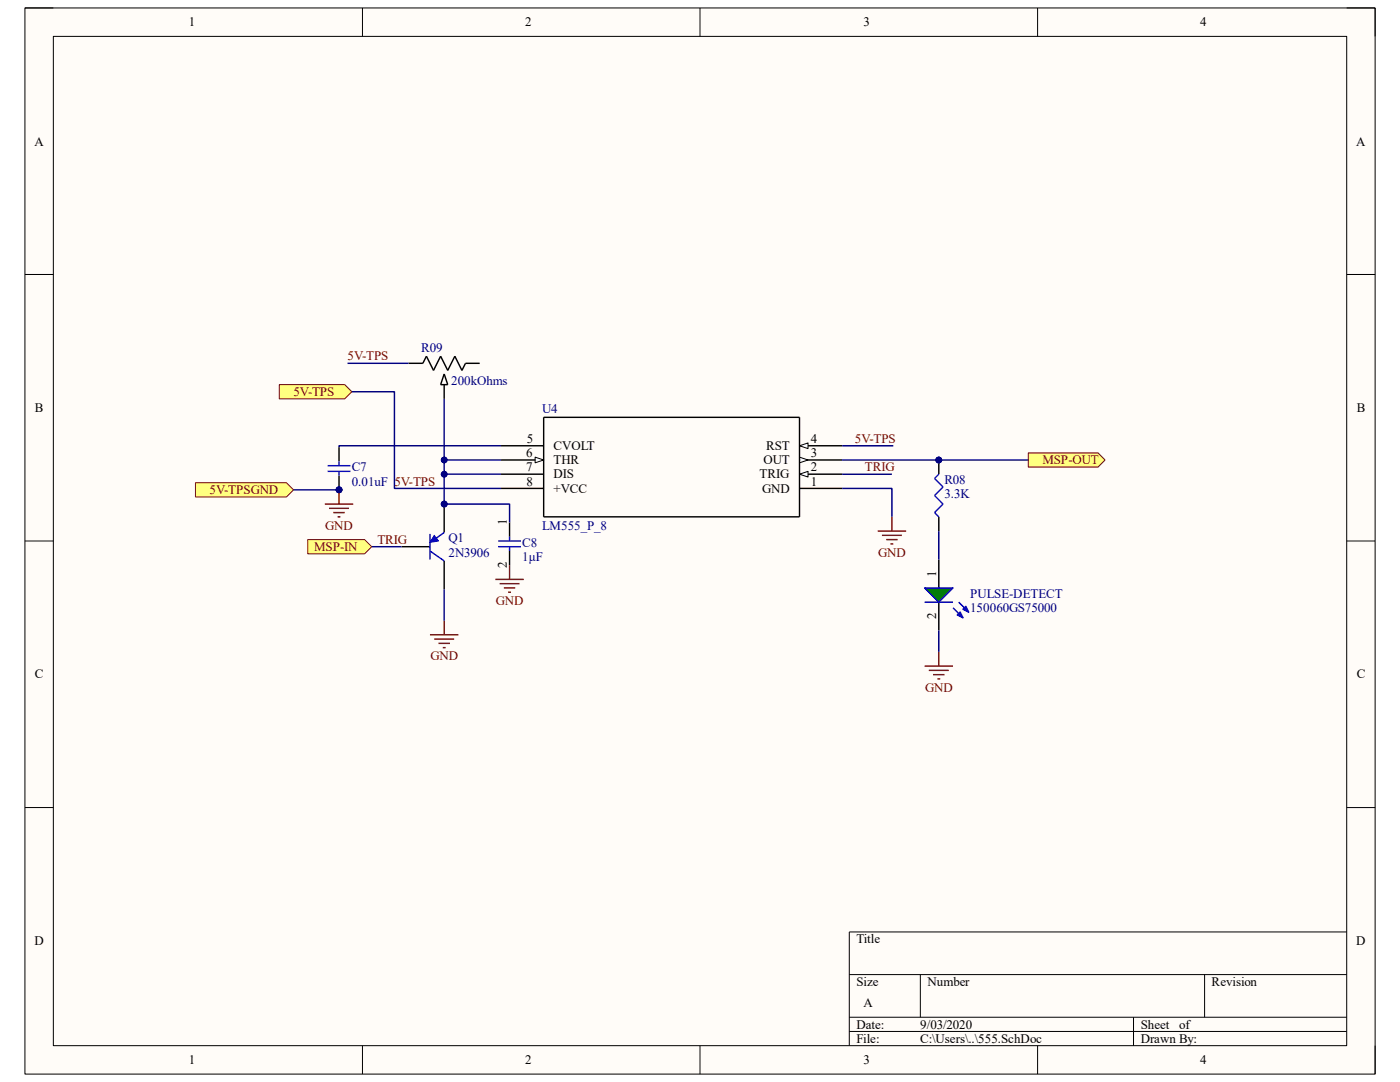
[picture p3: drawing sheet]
<svg xmlns="http://www.w3.org/2000/svg" width="279mm" height="216mm" viewBox="0 0 279 216" stroke-linecap="round" stroke-linejoin="round" font-family="sans-serif">
<path d="M5 1.6h269.4v212.7h-269.4z" fill-rule="evenodd" fill="#fffcf8"/>
<path d="M5 1.6h269.4v212.7h-269.4z" fill="none" stroke="#000" stroke-width=".2"/>
<path d="M10.6 7.3h258.2v201.4h-258.2z" fill-rule="evenodd" fill="#fffcf8"/>
<g fill="none" stroke="#000" stroke-width=".2">
<path d="M5 1.6h5.6M10.6 7.3h258.2v201.4h-258.2zM72.3 1.6v5.7M139.7 1.6v5.7M207.1 1.6v5.7M268.8 1.6h5.6v5.7M5 54.8h5.6M268.8 54.8h5.6M5 107.9h5.6M268.8 107.9h5.6M5 161.1h5.6M268.8 161.1h5.6"/>
<path d="M169.5 194.5h99.3M183.7 194.5v8.5M240.4 194.5v8.5M268.8 186h-99.3v22.7M72.3 208.7v5.6M139.7 208.7v5.6M169.5 203h99.3M169.5 205.8h99.3M207.1 208.7v5.6M226.2 203v5.7M274.4 208.7v5.6"/>
</g>
<circle cx="88.6" cy="100.6" r=".57" fill="#000080"/>
<circle cx="88.6" cy="100.6" r=".57" fill="none" stroke="#000080" stroke-width=".2"/>
<path d="M80.1 109.1h5.7M88.6 100.6v5.7M88.6 111.9v5.7" fill="none" stroke="#000" stroke-width=".29"/>
<circle cx="88.6" cy="100.6" r=".57" fill="#000080"/>
<circle cx="88.6" cy="100.6" r=".57" fill="none" stroke="#000080" stroke-width=".2"/>
<path d="M85.8 106.5v5.1M85.8 109.9l2.8 2M88.6 106.3l-1.9 1.4" fill="none" stroke="#00f" stroke-width=".29"/>
<path d="M86.7 106.8l.8 1.1-1.7 .3z" fill="#00f"/>
<path d="M86.7 106.8l.8 1.1-1.7 .3z" fill="none" stroke="#00f" stroke-width=".2"/>
<path d="M159.6 97.5h8.5M159.6 94.6h8.5" fill="none" stroke="#000" stroke-width=".29"/>
<path d="M159.6 94.6l1.7-.5v1.1z" fill="#f8fcff"/>
<path d="M159.6 94.6l1.7-.5v1.1z" fill="none" stroke="#000" stroke-width=".2"/>
<path d="M159.6 91.8h8.5" fill="none" stroke="#000" stroke-width=".29"/>
<path d="M159.6 91.2l1.7 .6-1.7 .6z" fill="#f8fcff"/>
<path d="M159.6 91.2l1.7 .6-1.7 .6z" fill="none" stroke="#000" stroke-width=".2"/>
<path d="M159.6 88.9h8.5" fill="none" stroke="#000" stroke-width=".29"/>
<path d="M159.6 88.9l1.7-.5v1.1z" fill="#f8fcff"/>
<path d="M159.6 88.9l1.7-.5v1.1z" fill="none" stroke="#000" stroke-width=".2"/>
<path d="M100 88.9h8.5M100 91.8h8.5" fill="none" stroke="#000" stroke-width=".29"/>
<path d="M106.8 91.2l1.7 .6-1.7 .6z" fill="#f8fcff"/>
<path d="M106.8 91.2l1.7 .6-1.7 .6z" fill="none" stroke="#000" stroke-width=".2"/>
<path d="M100 94.6h8.5M100 97.5h8.5M108.5 83.3h51.1v19.8h-51.1z" fill="none" stroke="#000" stroke-width=".29"/>
<path d="M175.2 106h5.6M176 106.8h4M176.9 107.7h2.2M177.7 108.5h.6M178 103.1v2.9M85.8 126.7h5.7M86.7 127.5h3.9M87.5 128.4h2.3M88.4 129.2h.5M88.6 123.8v2.9" fill="none" stroke="#800000" stroke-width=".29"/>
<path d="M61.4 107.7h11.4l1.4 1.4-1.4 1.4h-11.4z" fill-rule="evenodd" fill="#ffff80"/>
<path d="M61.4 107.7h11.4l1.4 1.4-1.4 1.4h-11.4z" fill="none" stroke="#800000" stroke-width=".2"/>
<path d="M187.4 111.6v5.7M187.4 120.2v5.6" fill="none" stroke="#000" stroke-width=".29"/>
<path d="M184.5 117.3h5.7l-2.8 2.9z" fill="#008000"/>
<path d="M184.5 117.3h5.7l-2.8 2.9zM190.2 121.3l2 2" fill="none" stroke="#00f" stroke-width=".29"/>
<path d="M191 122.7l.6-.6 .6 1.2z" fill="#00f"/>
<path d="M184.5 120.2h5.7M191 122.7l.6-.6 .6 1.2zM191.3 120.2l2 1.9" fill="none" stroke="#00f" stroke-width=".29"/>
<path d="M192.7 121l.6 1.1-1.1-.5z" fill="#00f"/>
<path d="M192.7 121l.6 1.1-1.1-.5z" fill="none" stroke="#00f" stroke-width=".29"/>
<path d="M184.5 132.9h5.7M185.4 133.8h3.9M186.2 134.6h2.3M187.1 135.5h.5M187.4 130.1v2.8" fill="none" stroke="#800000" stroke-width=".29"/>
<circle cx="187.4" cy="91.8" r=".57" fill="#000080"/>
<circle cx="187.4" cy="91.8" r=".57" fill="none" stroke="#000080" stroke-width=".2"/>
<path d="M187.4 91.8v2.8M187.4 103.1v2.9" fill="none" stroke="#000" stroke-width=".29"/>
<circle cx="187.4" cy="91.8" r=".57" fill="#000080"/>
<circle cx="187.4" cy="91.8" r=".57" fill="none" stroke="#000080" stroke-width=".2"/>
<path d="M187.4 94.6l-.9 .9 1.7 1.7-1.7 1.7 1.7 1.7-1.7 1.7 .9 .8" fill="none" stroke="#00f" stroke-width=".29"/>
<circle cx="67.7" cy="97.7" r=".57" fill="#000080"/>
<circle cx="67.7" cy="97.7" r=".57" fill="none" stroke="#000080" stroke-width=".2"/>
<path d="M67.7 94.9v2.8" fill="none" stroke="#000" stroke-width=".29"/>
<circle cx="67.7" cy="97.7" r=".57" fill="#000080"/>
<circle cx="67.7" cy="97.7" r=".57" fill="none" stroke="#000080" stroke-width=".2"/>
<path d="M67.7 89.2v2.9" fill="none" stroke="#000" stroke-width=".29"/>
<path d="M65.4 92.9h4.5M65.4 94.1h4.5M67.7 92.1v.8M67.7 94.1v.8" fill="none" stroke="#00f" stroke-width=".29"/>
<path d="M67.7 97.7v2.9M64.8 100.6h5.7M65.7 101.4h3.9M66.5 102.3h2.3M67.4 103.1h.5" fill="none" stroke="#800000" stroke-width=".29"/>
<circle cx="67.7" cy="97.7" r=".57" fill="#000080"/>
<circle cx="67.7" cy="97.7" r=".57" fill="none" stroke="#000080" stroke-width=".2"/>
<path d="M85.1 71.1l1.4 2.8 1.4-2.8 1.5 2.8 1.4-2.8 1.4 2.8 .7-1.4h2.8M88.6 76.8v2.8M88.6 74.6l.8 2.2h-1.5zM101.7 104.3v2.8M101.7 109.9v2.9" fill="none" stroke="#000" stroke-width=".29"/>
<path d="M85.1 71.1l-.7 1.4h-2.8" fill="none" stroke="#000" stroke-width=".28"/>
<path d="M99.4 107.9h4.6M99.4 109.1h4.6M101.7 107.1v.8M101.7 109.1v.8" fill="none" stroke="#00f" stroke-width=".29"/>
<path d="M98.9 115.6h5.6M99.7 116.5h4M100.6 117.3h2.2M101.4 118.2h.6M101.7 112.8v2.8" fill="none" stroke="#800000" stroke-width=".29"/>
<path d="M205.2 90.4h13.9l1.4 1.4-1.4 1.4h-13.9z" fill-rule="evenodd" fill="#ffff80"/>
<path d="M205.2 90.4h13.9l1.4 1.4-1.4 1.4h-13.9z" fill="none" stroke="#800000" stroke-width=".2"/>
<path d="M55.7 76.8h13.1l1.4 1.4-1.4 1.4h-13.1z" fill-rule="evenodd" fill="#ffff80"/>
<path d="M55.7 76.8h13.1l1.4 1.4-1.4 1.4h-13.1z" fill="none" stroke="#800000" stroke-width=".2"/>
<path d="M100 91.8h-11.4v2.8M168.1 97.5h9.9v5.6M168.1 94.6h9.9M168.1 89h10.2M74.2 109.1h5.9M88.6 117.6v6.2M187.4 106v5.6M187.4 125.8v4.3" fill="none" stroke="#000080" stroke-width=".29"/>
<circle cx="88.6" cy="91.8" r=".57" fill="#000080"/>
<circle cx="88.6" cy="91.8" r=".57" fill="none" stroke="#000080" stroke-width=".2"/>
<circle cx="88.6" cy="94.6" r=".57" fill="#000080"/>
<circle cx="88.6" cy="94.6" r=".57" fill="none" stroke="#000080" stroke-width=".2"/>
<path d="M88.6 79.6v12.2M100 88.9h-32.3v.3" fill="none" stroke="#000080" stroke-width=".29"/>
<path d="M69.4 72.5h12.2" fill="none" stroke="#000080" stroke-width=".28"/>
<circle cx="88.6" cy="91.8" r=".57" fill="#000080"/>
<circle cx="88.6" cy="91.8" r=".57" fill="none" stroke="#000080" stroke-width=".2"/>
<path d="M100 94.6h-11.4v6h13.1v3.7" fill="none" stroke="#000080" stroke-width=".29"/>
<circle cx="88.6" cy="94.6" r=".57" fill="#000080"/>
<circle cx="88.6" cy="94.6" r=".57" fill="none" stroke="#000080" stroke-width=".2"/>
<circle cx="88.6" cy="100.6" r=".57" fill="#000080"/>
<circle cx="88.6" cy="100.6" r=".57" fill="none" stroke="#000080" stroke-width=".2"/>
<path d="M168.1 91.8h37.1" fill="none" stroke="#000080" stroke-width=".29"/>
<circle cx="187.4" cy="91.8" r=".57" fill="#000080"/>
<circle cx="187.4" cy="91.8" r=".57" fill="none" stroke="#000080" stroke-width=".2"/>
<path d="M70.2 78.2h8.5v19.3h21.3" fill="none" stroke="#000080" stroke-width=".29"/>
<path d="M39 96.3h18.2l1.4 1.4-1.4 1.5h-18.2z" fill-rule="evenodd" fill="#ffff80"/>
<path d="M39 96.3h18.2l1.4 1.4-1.4 1.5h-18.2z" fill="none" stroke="#800000" stroke-width=".2"/>
<path d="M58.6 97.7h9.1" fill="none" stroke="#000080" stroke-width=".29"/>
<circle cx="67.7" cy="97.7" r=".57" fill="#000080"/>
<circle cx="67.7" cy="97.7" r=".57" fill="none" stroke="#000080" stroke-width=".2"/>
<g font-size="2.6">
<text x="37.7" y="5.2">1</text>
<text x="104.8" y="5.2">2</text>
<text x="172.3" y="5.2">3</text>
<text x="239.5" y="5.2">4</text>
<text x="6.9" y="29">A</text>
<text x="270.7" y="29">A</text>
<text x="7" y="82.2">B</text>
<text x="270.8" y="82.2">B</text>
<text x="105.1" y="88.4">5</text>
<text x="110.4" y="89.8">CVOLT</text>
<text x="152.9" y="89.8">RST</text>
<text x="161.8" y="88.4">4</text>
<text x="105" y="91.2">6</text>
<text x="105" y="94.1">7</text>
<text x="110.4" y="92.6">THR</text>
<text x="110.4" y="95.5">DIS</text>
<text x="151.6" y="95.5">TRIG</text>
<text x="152.4" y="92.6">OUT</text>
<text x="161.8" y="94.1">2</text>
<text x="161.8" y="91.2">3</text>
<text x="105.1" y="96.9">8</text>
<text x="110.4" y="98.3">+VCC</text>
<text x="152.1" y="98.3">GND</text>
<text x="161.8" y="96.9">1</text>
<text x="101.1" y="104.8" transform="rotate(-90 101.1 104.8)">1</text>
<text x="101.1" y="113.4" transform="rotate(-90 101.1 113.4)">2</text>
<text x="186.8" y="115.1" transform="rotate(-90 186.8 115.1)">1</text>
<text x="186.8" y="123.6" transform="rotate(-90 186.8 123.6)">2</text>
<text x="7" y="135.4">C</text>
<text x="270.8" y="135.4">C</text>
<text x="6.9" y="188.6">D</text>
<text x="170.9" y="188.2">Title</text>
<text x="270.7" y="188.6">D</text>
<text x="170.9" y="196.7">Size</text>
<text x="185.1" y="196.7">Number</text>
<text x="241.8" y="196.7">Revision</text>
<text x="172.3" y="201">A</text>
<text x="170.9" y="205.2">Date:</text>
<text x="170.9" y="208.1">File:</text>
<text x="183.6" y="208.1">C:\Users\..\555.SchDoc</text>
<text x="183.6" y="205.2">9/03/2020</text>
<text x="227.7" y="205.2">Sheet</text>
<text x="227.7" y="208.1">Drawn By:</text>
<text x="235.3" y="205.2">of</text>
<text x="37.7" y="212.3">1</text>
<text x="104.8" y="212.3">2</text>
<text x="172.3" y="212.3">3</text>
<text x="239.5" y="212.3">4</text>
</g>
<g font-size="2.6" fill="#800000">
<text x="69.3" y="71.9">5V-TPS</text>
<text x="58.5" y="79">5V-TPS</text>
<text x="170.6" y="88.4">5V-TPS</text>
<text x="172.6" y="94.1">TRIG</text>
<text x="208" y="92.6">MSP-OUT</text>
<text x="41.8" y="98.6">5V-TPSGND</text>
<text x="64.9" y="105.7">GND</text>
<text x="62.7" y="109.9">MSP-IN</text>
<text x="75.3" y="108.5">TRIG</text>
<text x="175.3" y="111.1">GND</text>
<text x="98.9" y="120.7">GND</text>
<text x="85.9" y="131.8">GND</text>
<text x="184.6" y="138">GND</text>
</g>
<g font-size="2.6" fill="#000080">
<text x="84.1" y="70.2">R09</text>
<text x="90" y="76.8">200kOhms</text>
<text x="108.2" y="82.4">U4</text>
<text x="70.2" y="94.1">C7</text>
<text x="70.2" y="96.9">0.01uF 5V-TPS</text>
<text x="188.5" y="96.6">R08</text>
<text x="188.5" y="99.4">3.3K</text>
<text x="108.2" y="105.7">LM555_P_8</text>
<text x="89.5" y="108.2">Q1</text>
<text x="89.5" y="111.1">2N3906</text>
<text x="104.2" y="109.1">C8</text>
<text x="104.2" y="111.9">1μF</text>
<text x="193.6" y="119.3">PULSE-DETECT</text>
<text x="193.6" y="122.1">150060GS75000</text>
</g>
</svg>
